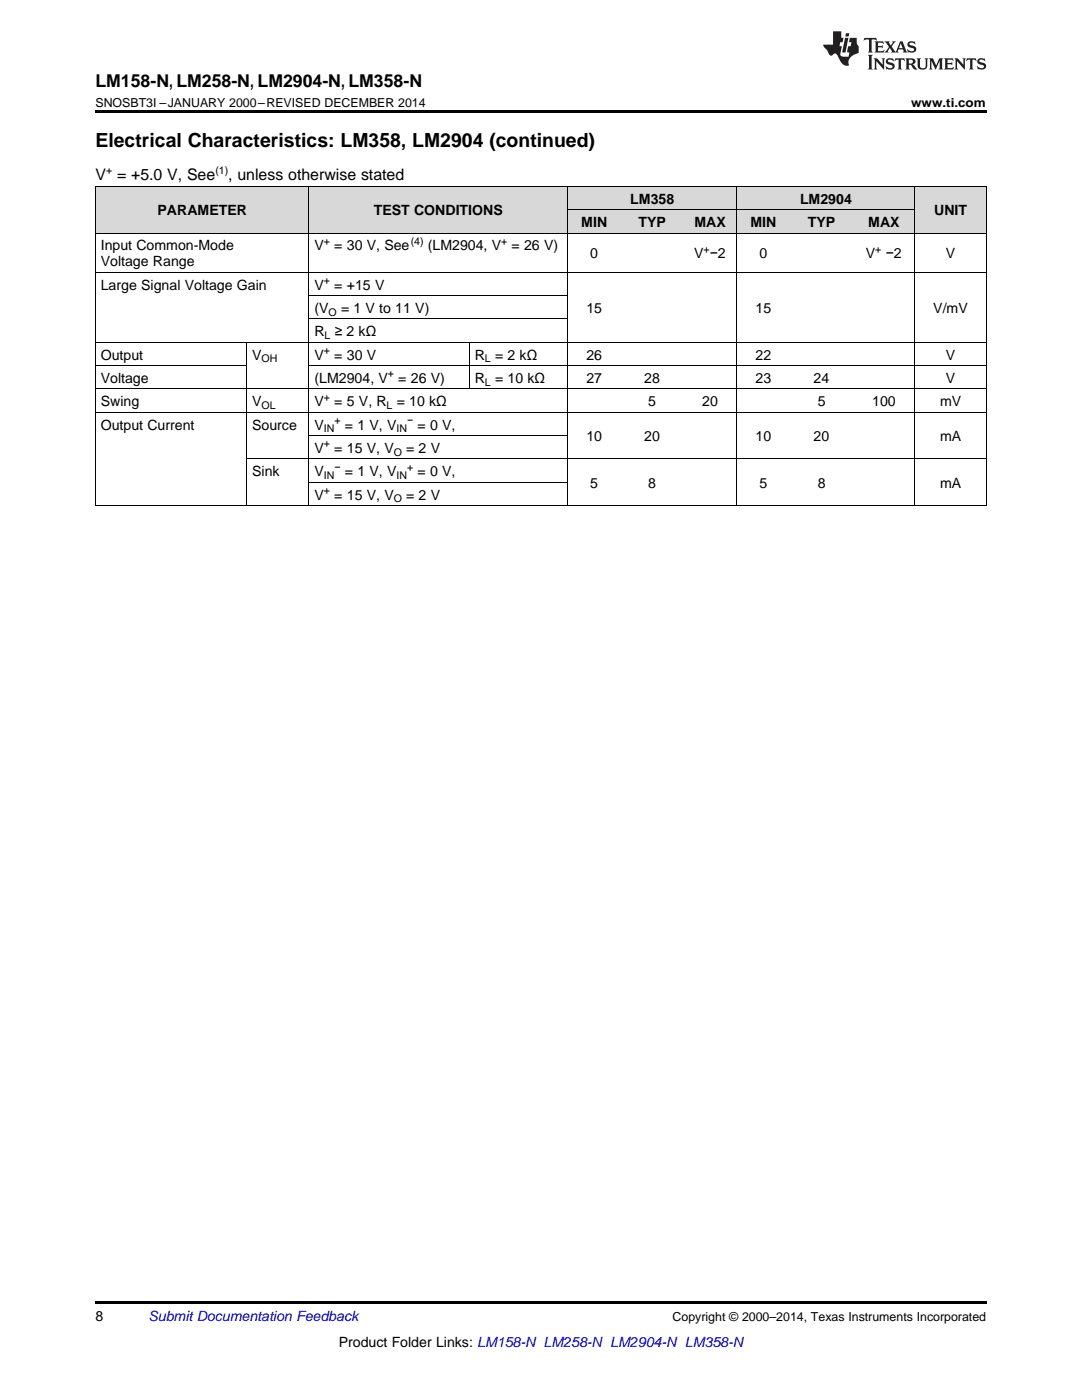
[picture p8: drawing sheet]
<svg xmlns="http://www.w3.org/2000/svg" width="216mm" height="279mm" viewBox="0 0 216 279" stroke-linecap="round" stroke-linejoin="round" font-family="sans-serif">
<g fill="#d8d8d8">
<path d="M19 37.3h30.2v9.3h-30.2z"/>
<path d="M49.2 37.3h12.5v9.3h-12.5z"/>
<path d="M61.7 37.3h32v9.3h-32z"/>
<path d="M93.7 37.3h19.6v9.3h-19.6z"/>
<path d="M113.3 41.9h10.6v4.7h-10.6z"/>
<path d="M123.9 41.9h12.5v4.7h-12.5z"/>
<path d="M136.4 41.9h10.6v4.7h-10.6z"/>
<path d="M147 41.9h10.7v4.7h-10.7z"/>
<path d="M157.7 41.9h12.5v4.7h-12.5z"/>
<path d="M170.2 41.9h12.4v4.7h-12.4z"/>
<path d="M182.6 37.3h14.2v9.3h-14.2z"/>
<path d="M113.3 37.3h10.6v4.6h-10.6z"/>
<path d="M123.9 37.3h12.5v4.6h-12.5z"/>
<path d="M136.4 37.3h10.6v4.6h-10.6z"/>
<path d="M147 37.3h10.7v4.6h-10.7z"/>
<path d="M157.7 37.3h12.5v4.6h-12.5z"/>
<path d="M170.2 37.3h12.4v4.6h-12.4z"/>
</g>
<g fill="#000">
<path d="M19 22h177.8v.5h-177.8zM19 100.9l.2 .1zM61.6 100.9l.1 .1zM93.6 100.9l.1 .1zM113.2 100.9l.1 .1zM123.8 100.9l.1 .1zM136.3 100.9l.1 .1zM146.9 100.9l.1 .1zM157.6 100.9l.1 .1zM170.1 100.9l.1 .1zM182.5 100.9l.1 .1zM196.7 100.9l.1 .1z"/>
<path d="M19 259.7h177.8v.5h-177.8z"/>
</g>
<g fill="none" stroke="#000" stroke-width=".2">
<path d="M19 37.2h177.8v63.8M19.1 37.2v63.8M61.6 37.2v63.8M113.2 37.2v63.8M147 37.2v63.8M182.5 37.2v63.8M19 54.3h177.8M19 46.5h177.8M61.7 59h51.5M113.3 41.9h69.3M19 77.6h177.8M19 73h30.2"/>
<path d="M19 68.3h177.8M49.2 68.3v32.7M61.7 73h135.1M61.7 63.7h51.5M93.6 68.3v9.4M19 82.3h177.8M49.2 91.6h147.6M61.7 96.3h51.5M61.7 86.9h51.5M19 100.9h177.8"/>
</g>
<g fill="#231f20">
<path d="M172.5 7.6l-.1 .5 .4-.2h.6v.1v2.1l-.2 .4h.9l-.2-.4v-2.1l.1-.1h.5l.5 .2-.2-.5zM174.5 8.3l.2 .3v1.5l-.2 .4h1.8l.2-.6a1.04 1.04 0 0 1-1.3 .2v-.7h.6l.3 .2v-.6l-.3 .2h-.6v-.6l.8-.1 .4 .3-.2-.5zM176.5 8.3l.9 1.1-.9 1.1h.8l-.2-.2 .4-.7 .5 .7-.2 .2h1.5l-.2-.2 .2-.4h.9l.1 .4-.2 .2h1l-.3-.3-.7-1.9h-.5l-.9 2-.8-1 .9-1h-.8l.1 .3-.4 .5-.3-.6 .1-.2zM179.7 8.6l.4 1h-.7zM181.3 8.4a.63 .63 0 0 0-.2 .7 .63 .63 0 0 0 .6 .4l.6 .2 .1 .2a.75 .75 0 0 1-.7 .4 .75 .75 0 0 1-.6-.5l.1 .7 .1-.1a1.11 1.11 0 0 0 1.5-.6 1.13 1.13 0 0 0-1.2-.8l-.1-.4a1.04 1.04 0 0 1 1.2 .2l-.2-.5-.2 .1-.4-.2zM173.2 10.9l.2 .4v2.2l-.2 .4h1l-.3-.4v-2.2l.3-.4zM174.3 11.6l.3 .4v1.5l-.3 .4h.8l-.2-.4v-1.3l1.5 1.7v-1.9l.2-.4h-.7l.2 .4v.9l-1.1-1.3zM177 11.8a.62 .62 0 0 0-.2 .7 .62 .62 0 0 0 .6 .4l.6 .1 .1 .3a.76 .76 0 0 1-.7 .3 .76 .76 0 0 1-.7-.4l.2 .7 .1-.1a1.11 1.11 0 0 0 1.5-.6 1.13 1.13 0 0 0-1.2-.8l-.1-.4a1.04 1.04 0 0 1 1.2 .2l-.2-.6-.2 .1-.5-.1zM178.7 11.6l-.2 .6a.61 .61 0 0 1 .8-.3v1.6l-.2 .4h.9l-.2-.4v-1.6a.63 .63 0 0 1 .7 .3l-.1-.6zM180.6 11.6l.3 .4v1.5l-.3 .4h1l-.2-.2-.1-.8 .6 .2a.76 .76 0 0 0 1.2 .7l-1-1a.58 .58 0 0 0 .6-.5 .58 .58 0 0 0-.5-.6zM181.4 11.9h.1a.45 .45 0 0 1 .5 .1 .45 .45 0 0 1 .1 .5l-.8 .2zM182.9 11.6l.2 .2a2.17 2.17 0 0 0 .3 1.9 .99 .99 0 0 0 1.6-.6v-1.1l.2-.4h-.7l.2 .2a1.92 1.92 0 0 1-.2 1.8 .6 .6 0 0 1-.9-.5v-1.1l.2-.4zM185.4 11.6l.2 .4v1.5l-.2 .4h.7l-.2-.4v-1.4l.8 1.8 .8-1.8v1.4l-.2 .4h.9l-.2-.4v-1.5l.2-.4h-.8l-.6 1.5-.6-1.5zM188.4 11.6l.2 .4v1.5l-.2 .4h1.8l.1-.6a1.04 1.04 0 0 1-1.2 .1v-.6h.5l.4 .2v-.6l-.4 .2h-.5v-.7h.8l.3 .3-.1-.6zM190.5 11.6l.2 .4v1.5l-.2 .4h.7l-.2-.4v-1.3l1.5 1.7v-1.9l.2-.4h-.7l.2 .4v.9l-1.1-1.3zM192.9 11.6l-.1 .6a.61 .61 0 0 1 .7-.3l.1 1.6-.3 .4h1l-.3-.4 .1-1.6a.63 .63 0 0 1 .7 .3l-.1-.6zM195.2 11.8a.62 .62 0 0 0-.2 .7 .62 .62 0 0 0 .6 .4l.6 .1 .1 .3a.76 .76 0 0 1-.7 .3 .76 .76 0 0 1-.6-.4l.1 .7 .1-.1a1.11 1.11 0 0 0 1.6-.6 1.13 1.13 0 0 0-1.3-.8l-.1-.4a1.04 1.04 0 0 1 1.2 .2l-.1-.6-.2 .1-.5-.1z"/>
<path d="M166.2 6.3v2.6h-1.9v.4l.8 .9a.91 .91 0 0 0 1 .8 .56 .56 0 0 1 .5-.3 .56 .56 0 0 1 .5 .3l.4 .8a1.53 1.53 0 0 0 1.9 1.2 1.54 1.54 0 0 1 1-2.1l.9-.3v-1.4a1.52 1.52 0 0 1-.4-1.6h-1.3l-.2 .8h.5l-.2 .8h-.5l-.1 1v.2l.4 .1-.2 .8a1.93 1.93 0 0 1-1.6-.3l.3-1.8h-.5l.2-.8h.4l.2-.8h-.4v-1.3zM168.6 7.6l-.6 2.9h.7l.6-2.9zM168.8 6.6l-.1 .7h.6l.2-.7z"/>
</g>
<text font-size="3.9" x="19" y="29.3">Electrical Characteristics: LM358, LM2904 (continued)</text>
<text font-size="3.5" x="19" y="17.3">LM158-N, LM258-N, LM2904-N, LM358-N</text>
<g font-size="3.2">
<text x="19" y="36">V = +5.0 V, See</text>
<text x="45.5" y="36">, unless otherwise stated</text>
</g>
<g font-size="2.8">
<text x="125.8" y="40.6">LM358</text>
<text x="159.6" y="40.6">LM2904</text>
<text x="31.4" y="43">PARAMETER</text>
<text x="74.6" y="43">TEST CONDITIONS</text>
<text x="116" y="45.3">MIN</text>
<text x="127.4" y="45.3">TYP</text>
<text x="138.6" y="45.3">MAX</text>
<text x="149.8" y="45.3">MIN</text>
<text x="161.2" y="45.3">TYP</text>
<text x="173.2" y="45.3">MAX</text>
<text x="186.4" y="43">UNIT</text>
<text x="20.1" y="50">Input Common-Mode</text>
<text x="20.1" y="53.1">Voltage Range</text>
<text x="62.8" y="50">V</text>
<text x="66.7" y="50">= 30 V, See</text>
<text x="85.4" y="50">(LM2904, V</text>
<text x="102.1" y="50">= 26 V)</text>
<text x="117.8" y="51.5">0</text>
<text x="138.5" y="51.5">V −2</text>
<text x="151.6" y="51.5">0</text>
<text x="172.8" y="51.5">V</text>
<text x="176.7" y="51.5">−2</text>
<text x="188.7" y="51.5">V</text>
<text x="20.1" y="57.8">Large Signal Voltage Gain</text>
<text x="62.8" y="57.8">V</text>
<text x="66.7" y="57.8">= +15 V</text>
<text x="62.8" y="62.4">(V</text>
<text x="68.1" y="62.4">= 1 V to 11 V)</text>
<text x="117" y="62.4">15</text>
<text x="150.8" y="62.4">15</text>
<text x="186.2" y="62.4">V/mV</text>
<text x="20.1" y="71.8">Output</text>
<text x="50.3" y="71.8">V</text>
<text x="62.8" y="67.1">R</text>
<text x="62.8" y="71.8">V</text>
<text x="66.7" y="71.8">= 30 V</text>
<text x="66.8" y="67.1">≥ 2 kΩ</text>
<text x="94.8" y="71.8">R</text>
<text x="98.8" y="71.8">= 2 kΩ</text>
<text x="117" y="71.8">26</text>
<text x="150.8" y="71.8">22</text>
<text x="188.7" y="71.8">V</text>
<text x="20.1" y="76.4">Voltage</text>
<text x="62.8" y="76.4">(LM2904, V</text>
<text x="79.5" y="76.4">= 26 V)</text>
<text x="94.8" y="76.4">R</text>
<text x="98.8" y="76.4">= 10 kΩ</text>
<text x="117" y="76.4">27</text>
<text x="128.6" y="76.4">28</text>
<text x="150.8" y="76.4">23</text>
<text x="162.3" y="76.4">24</text>
<text x="188.7" y="76.4">V</text>
<text x="20.1" y="81.1">Swing</text>
<text x="50.3" y="81.1">V</text>
<text x="62.8" y="81.1">V</text>
<text x="66.7" y="81.1">= 5 V, R</text>
<text x="79.2" y="81.1">= 10 kΩ</text>
<text x="129.4" y="81.1">5</text>
<text x="140.1" y="81.1">20</text>
<text x="163.2" y="81.1">5</text>
<text x="174" y="81.1">100</text>
<text x="187.6" y="81.1">mV</text>
<text x="20.1" y="85.7">Output Current</text>
<text x="50.3" y="85.7">Source</text>
<text x="62.8" y="85.7">V</text>
<text x="68.8" y="85.7">= 1 V, V</text>
<text x="83.3" y="85.7">= 0 V,</text>
<text x="117" y="88.1">10</text>
<text x="128.6" y="88.1">20</text>
<text x="150.8" y="88.1">10</text>
<text x="162.3" y="88.1">20</text>
<text x="187.6" y="88.1">mA</text>
<text x="50.3" y="95">Sink</text>
<text x="62.8" y="90.4">V</text>
<text x="62.8" y="95">V</text>
<text x="66.7" y="90.4">= 15 V, V</text>
<text x="68.8" y="95">= 1 V, V</text>
<text x="81" y="90.4">= 2 V</text>
<text x="83.3" y="95">= 0 V,</text>
<text x="62.8" y="99.7">V</text>
<text x="66.7" y="99.7">= 15 V, V</text>
<text x="81" y="99.7">= 2 V</text>
<text x="117.8" y="97.4">5</text>
<text x="129.4" y="97.4">8</text>
<text x="151.6" y="97.4">5</text>
<text x="163.2" y="97.4">8</text>
<text x="187.6" y="97.4">mA</text>
<text x="19" y="263.6">8</text>
<text x="67.6" y="268.9">Product Folder Links: LM158-N LM258-N LM2904-N LM358-N</text>
</g>
<text font-size="2.8" fill="#0000c8" x="29.6" y="263.6">Submit Documentation Feedback</text>
<g font-size="2.5">
<text x="19" y="21.4">SNOSBT3I –JANUARY 2000–REVISED DECEMBER 2014</text>
<text x="181.8" y="21.4">www.ti.com</text>
<text x="134.2" y="263.6">Copyright © 2000–2014, Texas Instruments Incorporated</text>
</g>
<g font-size="2.1">
<text x="21.2" y="34.7">+</text>
<text x="43" y="34.7">(1)</text>
<text x="64.6" y="48.8">+</text>
<text x="82" y="48.8">(4)</text>
<text x="100" y="48.8">+</text>
<text x="140.4" y="50.4">+</text>
<text x="174.7" y="50.4">+</text>
<text x="64.6" y="56.7">+</text>
<text x="65.6" y="63">O</text>
<text x="64.6" y="70.6">+</text>
<text x="64.8" y="67.7">L</text>
<text x="52.2" y="72.3">OH</text>
<text x="77.4" y="75.3">+</text>
<text x="96.8" y="72.3">L</text>
<text x="96.8" y="77">L</text>
<text x="52.2" y="81.6">OL</text>
<text x="64.6" y="79.9">+</text>
<text x="77.1" y="81.6">L</text>
<text x="64.6" y="86.3">IN</text>
<text x="64.6" y="89.3">+</text>
<text x="66.7" y="84.6">+</text>
<text x="79.1" y="86.3">IN</text>
<text x="81.2" y="84.6">−</text>
<text x="64.6" y="95.6">IN</text>
<text x="66.7" y="93.9">−</text>
<text x="78.6" y="90.9">O</text>
<text x="79.1" y="95.6">IN</text>
<text x="81.2" y="93.9">+</text>
<text x="64.6" y="98.6">+</text>
<text x="78.6" y="100.3">O</text>
</g>
</svg>
